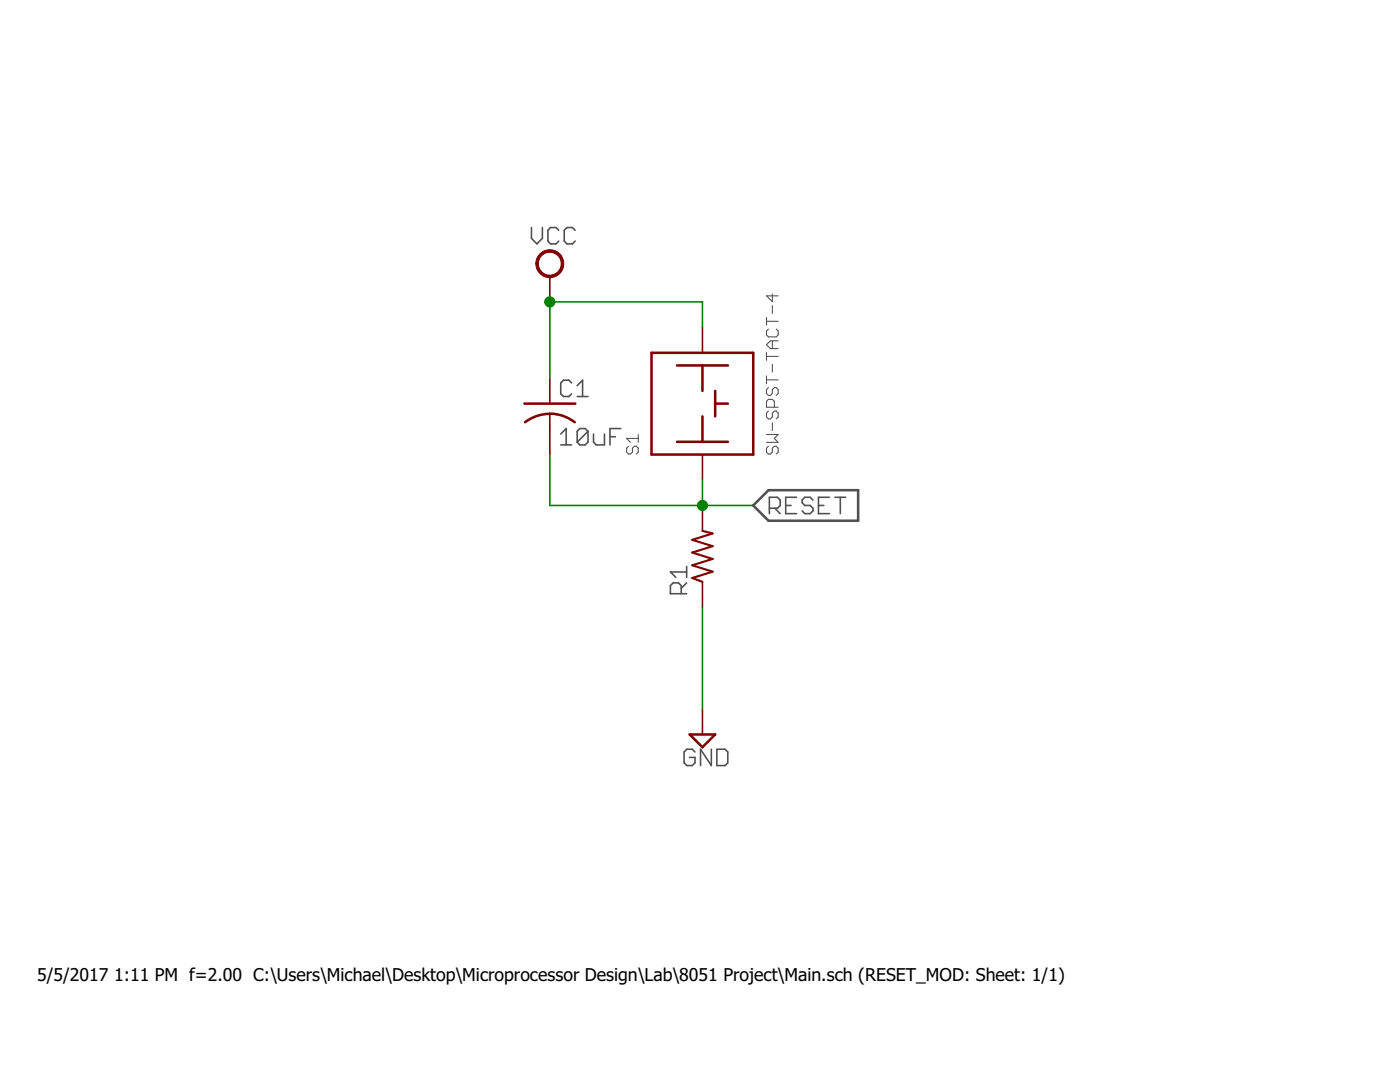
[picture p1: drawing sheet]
<svg xmlns="http://www.w3.org/2000/svg" width="279mm" height="216mm" viewBox="0 0 279 216" stroke-linecap="round" stroke-linejoin="round" font-family="sans-serif">
<g fill="none" stroke="#505050" stroke-width=".32">
<path d="M106.1 45.4v2.2l1 1.1 1.1-1.1v-2.2M111.5 46l-.5-.6h-1.1l-.6 .6v2.1l.6 .6h1.1l.5-.6M114.8 46l-.6-.6h-1l-.6 .6v2.1l.6 .6h1l.6-.6M114.1 76.4l-.6-.5h-1l-.6 .5v2.2l.6 .5h1l.6-.5M115.2 79.1h2.1M115.2 77l1.1-1.1v3.2M111.9 86.6l1.1-1.1v3.3M111.9 88.8h2.2M117.3 86.1v2.1l-.5 .6h-1.1l-.5-.6M117.3 86.1l-.5-.6h-1.1l-.5 .6v2.1M117.3 86.1l-2.1 2.1M118.4 86.6v1.6l.6 .6h1.6v-2.2"/>
<path d="M121.7 87.1h1.1M123.9 85.5h-2.2v3.3M159 99.2h-2.2v3.3h2.2M162.2 99.8l-.5-.6h-1.1l-.5 .6v.5l.5 .6h1.1l.5 .5v.5l-.5 .6h-1.1l-.5-.6M165.5 99.2h-2.2v3.3h2.2M166.6 99.2h2.2M167.7 99.2v3.3M136 118.5v-1.6l-.6-.6h-1.1l-.5 .6v1.6h3.2M137 116.3l-1 1.1M137 114.1h-3.2l1.1 1.1M137 113v2.2M153.5 101.4h1.7l.5-.5v-1.1l-.5-.6h-1.7v3.3"/>
<path d="M154.6 101.4l1.1 1.1M156.8 100.9h1.1M163.3 100.9h1.1M138.7 150.1l-.5-.6h-1.1l-.6 .6v2.1l.6 .6h1.1l.5-.6v-1.1h-1.1M142 149.5v3.3l-2.2-3.3v3.3M143.1 149.5h1.6l.5 .6v2.1l-.5 .6h-1.6z"/>
</g>
<g fill="none" stroke="#505050" stroke-width=".21">
<path d="M154.1 58.7v1.5l-1.1-1.2h2.3M153 63.3v1.6M153 70.3v1.6M153 75v1.6M153 75.8h2.3M153 71.1h2.3M153 64.1h2.3M153.4 65.7l-.4 .4v.7l.4 .4h1.5l.4-.4v-.7l-.4-.4M153.4 77.3l-.4 .4v.8l.4 .4h.4l.3-.4v-.8l.4-.4h.4l.4 .4v.8l-.4 .4M154.1 61v1.5M154.1 68v1.6M154.1 72.7v1.5"/>
<path d="M155.3 68h-1.5l-.8 .8 .8 .8h1.5M125.4 89l-.3 .4v.8l.3 .4h.4l.4-.4v-.8l.4-.4h.4l.4 .4v.8l-.4 .4M127.4 86.7v1.6M127.4 87.5h-2.3l.7 .8M153 86.7h2.3l-.8 .8 .8 .8h-2.3M153.4 89l-.4 .4v.8l.4 .4h.4l.3-.4v-.8l.4-.4h.4l.4 .4v.8l-.4 .4M153.4 82l-.4 .4v.8l.4 .4h.4l.3-.4v-.8l.4-.4h.4l.4 .4v.8l-.4 .4M154.1 84.4v1.5M154.5 81.3v-1.2l-.4-.4h-.7l-.4 .4v1.2h2.3"/>
</g>
<path d="M150.3 100.9l3.1-3.1h17.9v6.1h-17.9z" fill="none" stroke="#505050" stroke-width=".51"/>
<path d="M107.6 50.8a2.79 2.79 0 0 1 4.5 .3 2.79 2.79 0 0 1-1.6 4.2 2.79 2.79 0 0 1-3.6-2.7h.5a2.28 2.28 0 0 1 3.3-2.1 2.28 2.28 0 0 1 .4 3.9 2.28 2.28 0 0 1-3.6-1.4l-.1-.4h-.5a2.59 2.59 0 0 1 .7-1.8z" fill-rule="evenodd" fill="#800000" stroke="#800000" stroke-width=".2"/>
<path d="M109.7 55.2v5M109.7 75.5v5M140.2 65.3v5.1M109.7 82.6v8.1M140.2 90.7v5.1M140.2 100.9v5M140.2 116.1v5.1M140.2 141.5v5.1" fill="none" stroke="#800000" stroke-width=".32"/>
<path d="M130 70.4h20.3v20.3h-20.3zM135.1 72.9h10.2M140.2 72.9v5.1M142.7 78v5.1M104.6 80.5h10.2M104.8 84.2a8.1 8.1 0 0 1 9.9 0M135.1 88.2h10.2M140.2 83.1v5.1M142.7 80.5h2.6M137.6 146.6h5.1l-2.5 2.5z" fill="none" stroke="#800000" stroke-width=".51"/>
<path d="M140.2 105.9l2 .5-4 1.3 4 1.3-4 1.3 4 1.2-4 1.3 4 1.3-4 1.2 2 .8" fill="none" stroke="#800000" stroke-width=".42"/>
<path d="M140.2 65.3v-5.1h-30.5v15.3M109.7 90.7v10.2h40.6M140.2 95.8v5.1M140.2 121.2v20.3" fill="none" stroke="#008000" stroke-width=".32"/>
<g fill="#008000" stroke="#008000" stroke-width=".2">
<circle cx="109.7" cy="60.2" r="1.02"/>
<circle cx="140.2" cy="100.9" r="1.02"/>
</g>
<g font-size="3.5">
<text x="7.4" y="195.8">5/5/2017</text>
<text x="22.8" y="195.8">1:11 PM f=2.00 C:\Users\Michael\Desktop\Microprocessor Design\Lab\8051 Project\Main.sch (RESET_MOD: Sheet: 1/1)</text>
</g>
</svg>
